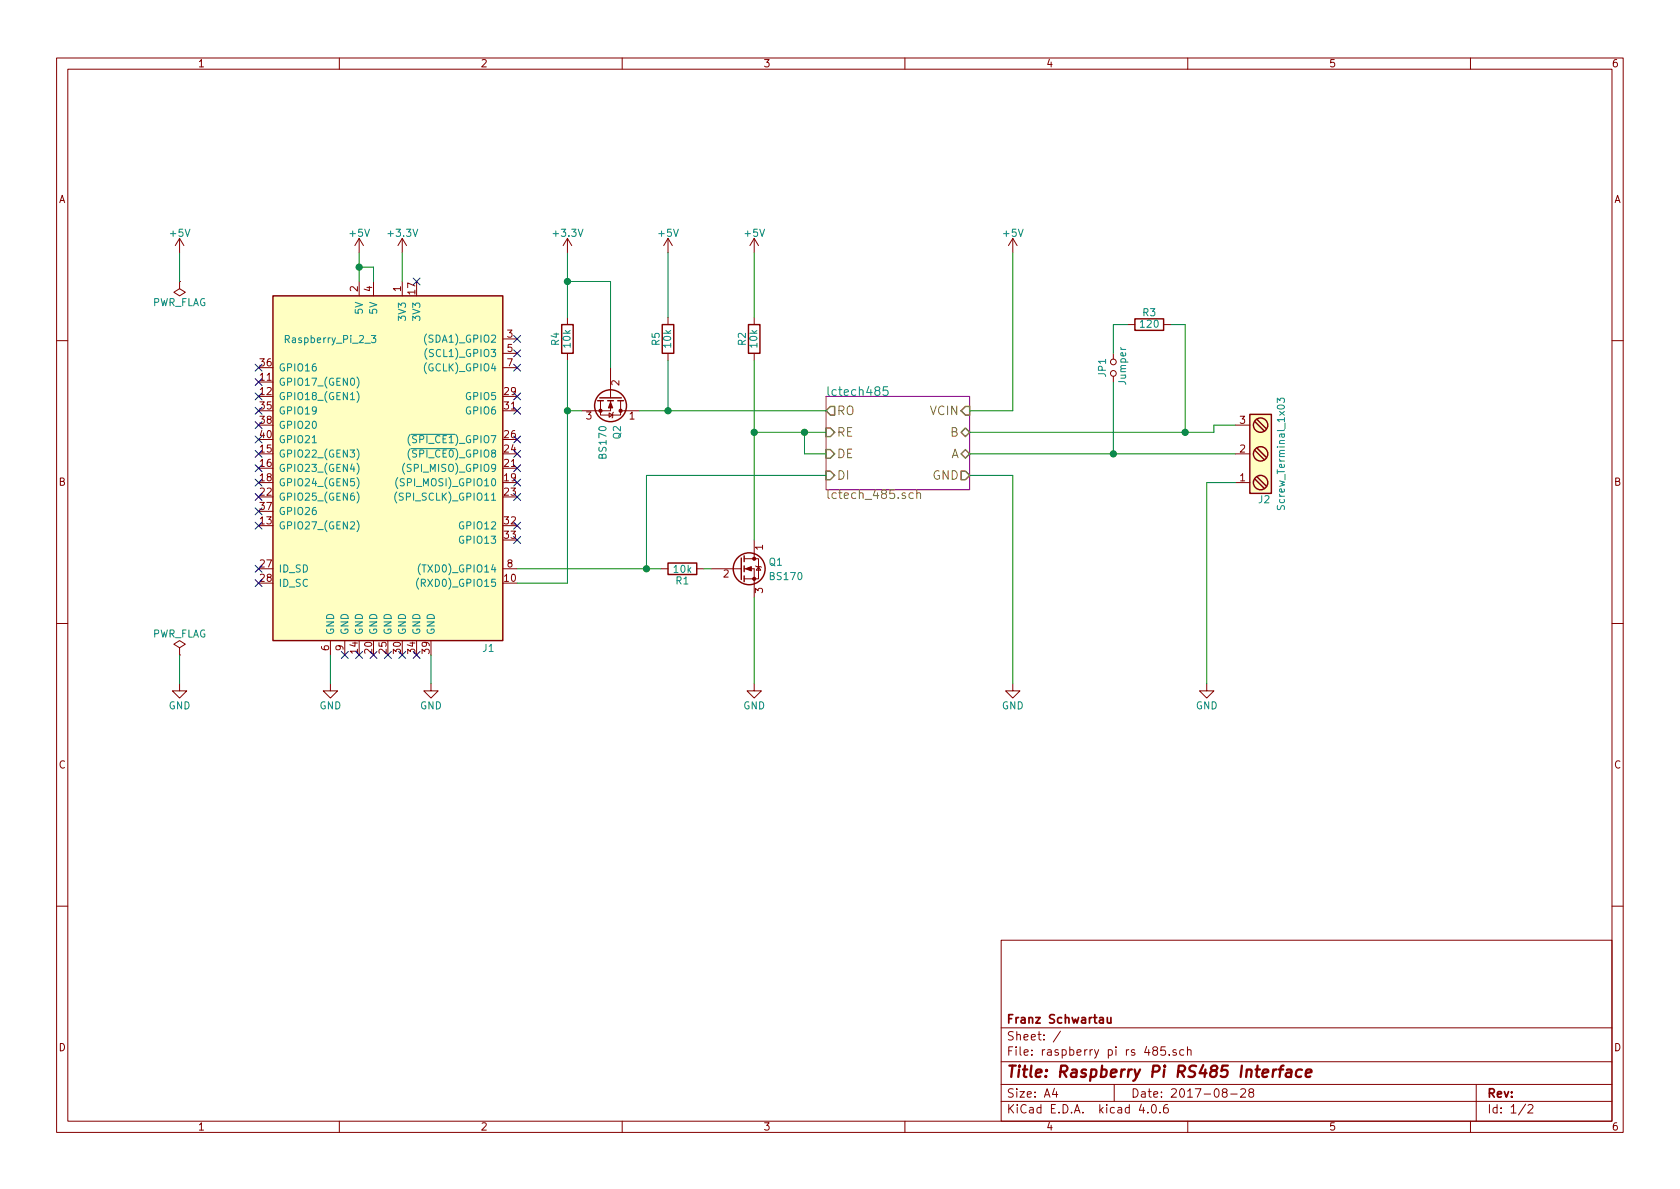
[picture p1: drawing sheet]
EESchema Schematic File Version 2
LIBS:power
LIBS:device
LIBS:transistors
LIBS:conn
LIBS:linear
LIBS:regul
LIBS:74xx
LIBS:cmos4000
LIBS:adc-dac
LIBS:memory
LIBS:xilinx
LIBS:microcontrollers
LIBS:dsp
LIBS:microchip
LIBS:analog_switches
LIBS:motorola
LIBS:texas
LIBS:intel
LIBS:audio
LIBS:interface
LIBS:digital-audio
LIBS:philips
LIBS:display
LIBS:cypress
LIBS:siliconi
LIBS:opto
LIBS:atmel
LIBS:contrib
LIBS:valves
LIBS:raspberry pi rs 485-cache
EELAYER 25 0
EELAYER END
$Descr A4 11693 8268
encoding utf-8
Sheet 1 2
Title "Raspberry Pi RS485 Interface"
Date "2017-08-28"
Rev ""
Comp "Franz Schwartau"
Comment1 ""
Comment2 ""
Comment3 ""
Comment4 ""
$EndDescr
$Comp
L Raspberry_Pi_2_3 J1
U 1 1
P 2700 3250
F 0 "J1" H 3400 2000 50  0000 C CNN
F 1 "Raspberry_Pi_2_3" H 2300 4150 50  0000 C CNN
F 2 "Pin_Headers:Pin_Header_Straight_2x20_Pitch2.54mm" H 3700 4500 50  0001 C CNN
F 3 "" H 2750 3100 50  0001 C CNN
	1    2700 3250
	1    0    0    -1  
$EndComp
NoConn ~ 3600 2350
NoConn ~ 3600 2450
NoConn ~ 3600 2550
NoConn ~ 3600 2750
NoConn ~ 3600 2850
NoConn ~ 3600 3750
NoConn ~ 3600 3650
NoConn ~ 3600 3450
NoConn ~ 3600 3350
NoConn ~ 3600 3250
NoConn ~ 3600 3150
NoConn ~ 3600 3050
NoConn ~ 1800 3950
NoConn ~ 1800 4050
NoConn ~ 1800 2550
NoConn ~ 1800 2650
NoConn ~ 1800 2750
NoConn ~ 1800 2850
NoConn ~ 1800 2950
NoConn ~ 1800 3050
NoConn ~ 1800 3150
NoConn ~ 1800 3250
NoConn ~ 1800 3350
NoConn ~ 1800 3450
NoConn ~ 1800 3550
NoConn ~ 1800 3650
NoConn ~ 2900 1950
$Comp
L +5V #PWR01
U 1 1
P 2500 1750
F 0 "#PWR01" H 2500 1600 50  0001 C CNN
F 1 "+5V" H 2500 1890 50  0000 C CNN
F 2 "" H 2500 1750 50  0001 C CNN
F 3 "" H 2500 1750 50  0001 C CNN
	1    2500 1750
	1    0    0    -1  
$EndComp
$Comp
L GND #PWR02
U 1 1
P 2300 4750
F 0 "#PWR02" H 2300 4500 50  0001 C CNN
F 1 "GND" H 2300 4600 50  0000 C CNN
F 2 "" H 2300 4750 50  0001 C CNN
F 3 "" H 2300 4750 50  0001 C CNN
	1    2300 4750
	1    0    0    -1  
$EndComp
$Comp
L Q_NMOS_DGS Q1
U 1 1
P 5150 3950
F 0 "Q1" H 5350 4000 50  0000 L CNN
F 1 "BS170" H 5350 3900 50  0000 L CNN
F 2 "TO_SOT_Packages_THT:TO-92_Molded_Wide_Oval" H 5350 4050 50  0001 C CNN
F 3 "" H 5150 3950 50  0001 C CNN
	1    5150 3950
	1    0    0    -1  
$EndComp
$Comp
L R R1
U 1 1
P 4750 3950
F 0 "R1" V 4830 3950 50  0000 C CNN
F 1 "10k" V 4750 3950 50  0000 C CNN
F 2 "Resistors_THT:R_Axial_DIN0204_L3.6mm_D1.6mm_P7.62mm_Horizontal" V 4680 3950 50  0001 C CNN
F 3 "" H 4750 3950 50  0001 C CNN
	1    4750 3950
	0    1    1    0   
$EndComp
$Comp
L GND #PWR03
U 1 1
P 5250 4750
F 0 "#PWR03" H 5250 4500 50  0001 C CNN
F 1 "GND" H 5250 4600 50  0000 C CNN
F 2 "" H 5250 4750 50  0001 C CNN
F 3 "" H 5250 4750 50  0001 C CNN
	1    5250 4750
	1    0    0    -1  
$EndComp
$Sheet
S 5750 2750 1000 650 
U 59A49D8C
F0 "lctech485" 60
F1 "lctech_485.sch" 60
F2 "VCIN" I R 6750 2850 60 
F3 "RO" O L 5750 2850 60 
F4 "RE" I L 5750 3000 60 
F5 "DE" I L 5750 3150 60 
F6 "DI" I L 5750 3300 60 
F7 "GND" O R 6750 3300 60 
F8 "A" B R 6750 3150 60 
F9 "B" B R 6750 3000 60 
$EndSheet
$Comp
L R R2
U 1 1
P 5250 2350
F 0 "R2" V 5330 2350 50  0000 C CNN
F 1 "10k" V 5250 2350 50  0000 C CNN
F 2 "Resistors_THT:R_Axial_DIN0204_L3.6mm_D1.6mm_P7.62mm_Horizontal" V 5180 2350 50  0001 C CNN
F 3 "" H 5250 2350 50  0001 C CNN
	1    5250 2350
	-1   0    0    1   
$EndComp
$Comp
L +5V #PWR04
U 1 1
P 5250 1750
F 0 "#PWR04" H 5250 1600 50  0001 C CNN
F 1 "+5V" H 5250 1890 50  0000 C CNN
F 2 "" H 5250 1750 50  0001 C CNN
F 3 "" H 5250 1750 50  0001 C CNN
	1    5250 1750
	1    0    0    -1  
$EndComp
$Comp
L +5V #PWR05
U 1 1
P 7050 1750
F 0 "#PWR05" H 7050 1600 50  0001 C CNN
F 1 "+5V" H 7050 1890 50  0000 C CNN
F 2 "" H 7050 1750 50  0001 C CNN
F 3 "" H 7050 1750 50  0001 C CNN
	1    7050 1750
	1    0    0    -1  
$EndComp
$Comp
L GND #PWR06
U 1 1
P 7050 4750
F 0 "#PWR06" H 7050 4500 50  0001 C CNN
F 1 "GND" H 7050 4600 50  0000 C CNN
F 2 "" H 7050 4750 50  0001 C CNN
F 3 "" H 7050 4750 50  0001 C CNN
	1    7050 4750
	1    0    0    -1  
$EndComp
$Comp
L PWR_FLAG #FLG07
U 1 1
P 1250 4550
F 0 "#FLG07" H 1250 4625 50  0001 C CNN
F 1 "PWR_FLAG" H 1250 4700 50  0000 C CNN
F 2 "" H 1250 4550 50  0001 C CNN
F 3 "" H 1250 4550 50  0001 C CNN
	1    1250 4550
	1    0    0    -1  
$EndComp
$Comp
L GND #PWR08
U 1 1
P 1250 4750
F 0 "#PWR08" H 1250 4500 50  0001 C CNN
F 1 "GND" H 1250 4600 50  0000 C CNN
F 2 "" H 1250 4750 50  0001 C CNN
F 3 "" H 1250 4750 50  0001 C CNN
	1    1250 4750
	1    0    0    -1  
$EndComp
$Comp
L R R3
U 1 1
P 8000 2250
F 0 "R3" V 8080 2250 50  0000 C CNN
F 1 "120" V 8000 2250 50  0000 C CNN
F 2 "Resistors_THT:R_Axial_DIN0204_L3.6mm_D1.6mm_P7.62mm_Horizontal" V 7930 2250 50  0001 C CNN
F 3 "" H 8000 2250 50  0001 C CNN
	1    8000 2250
	0    -1   -1   0   
$EndComp
$Comp
L Q_NMOS_DGS Q2
U 1 1
P 4250 2750
F 0 "Q2" H 4450 2800 50  0000 L CNN
F 1 "BS170" H 4450 2700 50  0000 L CNN
F 2 "TO_SOT_Packages_THT:TO-92_Molded_Wide_Oval" H 4450 2850 50  0001 C CNN
F 3 "" H 4250 2750 50  0001 C CNN
	1    4250 2750
	0    1    1    0   
$EndComp
$Comp
L +5V #PWR09
U 1 1
P 4650 1750
F 0 "#PWR09" H 4650 1600 50  0001 C CNN
F 1 "+5V" H 4650 1890 50  0000 C CNN
F 2 "" H 4650 1750 50  0001 C CNN
F 3 "" H 4650 1750 50  0001 C CNN
	1    4650 1750
	1    0    0    -1  
$EndComp
$Comp
L R R5
U 1 1
P 4650 2350
F 0 "R5" V 4730 2350 50  0000 C CNN
F 1 "10k" V 4650 2350 50  0000 C CNN
F 2 "Resistors_THT:R_Axial_DIN0204_L3.6mm_D1.6mm_P7.62mm_Horizontal" V 4580 2350 50  0001 C CNN
F 3 "" H 4650 2350 50  0001 C CNN
	1    4650 2350
	-1   0    0    1   
$EndComp
$Comp
L +3.3V #PWR010
U 1 1
P 2800 1750
F 0 "#PWR010" H 2800 1600 50  0001 C CNN
F 1 "+3.3V" H 2800 1890 50  0000 C CNN
F 2 "" H 2800 1750 50  0001 C CNN
F 3 "" H 2800 1750 50  0001 C CNN
	1    2800 1750
	1    0    0    -1  
$EndComp
$Comp
L +3.3V #PWR011
U 1 1
P 3950 1750
F 0 "#PWR011" H 3950 1600 50  0001 C CNN
F 1 "+3.3V" H 3950 1890 50  0000 C CNN
F 2 "" H 3950 1750 50  0001 C CNN
F 3 "" H 3950 1750 50  0001 C CNN
	1    3950 1750
	1    0    0    -1  
$EndComp
$Comp
L R R4
U 1 1
P 3950 2350
F 0 "R4" V 4030 2350 50  0000 C CNN
F 1 "10k" V 3950 2350 50  0000 C CNN
F 2 "Resistors_THT:R_Axial_DIN0204_L3.6mm_D1.6mm_P7.62mm_Horizontal" V 3880 2350 50  0001 C CNN
F 3 "" H 3950 2350 50  0001 C CNN
	1    3950 2350
	-1   0    0    1   
$EndComp
$Comp
L +5V #PWR012
U 1 1
P 1250 1750
F 0 "#PWR012" H 1250 1600 50  0001 C CNN
F 1 "+5V" H 1250 1890 50  0000 C CNN
F 2 "" H 1250 1750 50  0001 C CNN
F 3 "" H 1250 1750 50  0001 C CNN
	1    1250 1750
	1    0    0    -1  
$EndComp
$Comp
L PWR_FLAG #FLG013
U 1 1
P 1250 1950
F 0 "#FLG013" H 1250 2025 50  0001 C CNN
F 1 "PWR_FLAG" H 1250 2100 50  0000 C CNN
F 2 "" H 1250 1950 50  0001 C CNN
F 3 "" H 1250 1950 50  0001 C CNN
	1    1250 1950
	1    0    0    1   
$EndComp
$Comp
L Screw_Terminal_1x03 J2
U 1 1
P 8800 3150
F 0 "J2" H 8800 3500 50  0000 C TNN
F 1 "Screw_Terminal_1x03" V 8650 3150 50  0000 C TNN
F 2 "Connectors:bornier3" H 8800 2825 50  0001 C CNN
F 3 "" H 8775 3250 50  0001 C CNN
	1    8800 3150
	-1   0    0    1   
$EndComp
$Comp
L GND #PWR014
U 1 1
P 8400 4750
F 0 "#PWR014" H 8400 4500 50  0001 C CNN
F 1 "GND" H 8400 4600 50  0000 C CNN
F 2 "" H 8400 4750 50  0001 C CNN
F 3 "" H 8400 4750 50  0001 C CNN
	1    8400 4750
	1    0    0    -1  
$EndComp
$Comp
L Jumper_NO_Small JP1
U 1 1
P 7750 2550
F 0 "JP1" H 7750 2630 50  0000 C CNN
F 1 "Jumper" H 7760 2490 50  0000 C CNN
F 2 "Socket_Strips:Socket_Strip_Straight_2x01_Pitch2.54mm" H 7750 2550 50  0001 C CNN
F 3 "" H 7750 2550 50  0001 C CNN
	1    7750 2550
	0    -1   -1   0   
$EndComp
NoConn ~ 2400 4550
NoConn ~ 2500 4550
NoConn ~ 2600 4550
NoConn ~ 2700 4550
NoConn ~ 2800 4550
NoConn ~ 2900 4550
$Comp
L GND #PWR015
U 1 1
P 3000 4750
F 0 "#PWR015" H 3000 4500 50  0001 C CNN
F 1 "GND" H 3000 4600 50  0000 C CNN
F 2 "" H 3000 4750 50  0001 C CNN
F 3 "" H 3000 4750 50  0001 C CNN
	1    3000 4750
	1    0    0    -1  
$EndComp
Wire Wire Line
	2500 1750 2500 1950
Wire Wire Line
	2300 4550 2300 4750
Wire Wire Line
	3600 3950 4600 3950
Wire Wire Line
	4900 3950 4950 3950
Wire Wire Line
	5250 4150 5250 4750
Wire Wire Line
	5250 2500 5250 3750
Wire Wire Line
	5250 3000 5750 3000
Wire Wire Line
	5750 3150 5600 3150
Wire Wire Line
	5600 3150 5600 3000
Wire Wire Line
	5250 2200 5250 1750
Connection ~ 5250 3000
Connection ~ 5600 3000
Wire Wire Line
	4500 3950 4500 3300
Wire Wire Line
	4500 3300 5750 3300
Connection ~ 4500 3950
Wire Wire Line
	6750 2850 7050 2850
Wire Wire Line
	7050 2850 7050 1750
Wire Wire Line
	6750 3300 7050 3300
Wire Wire Line
	7050 3300 7050 4750
Wire Wire Line
	1250 4550 1250 4750
Wire Wire Line
	4450 2850 5750 2850
Wire Wire Line
	4650 1750 4650 2200
Wire Wire Line
	2800 1950 2800 1750
Wire Wire Line
	4650 2500 4650 2850
Connection ~ 4650 2850
Wire Wire Line
	4250 1950 4250 2550
Wire Wire Line
	4050 2850 3950 2850
Wire Wire Line
	3950 2500 3950 4050
Wire Wire Line
	3950 1750 3950 2200
Wire Wire Line
	3950 1950 4250 1950
Connection ~ 3950 1950
Wire Wire Line
	3950 4050 3600 4050
Connection ~ 3950 2850
Wire Wire Line
	1250 1750 1250 1950
Wire Wire Line
	7750 2250 7750 2450
Wire Wire Line
	7750 2250 7850 2250
Wire Wire Line
	8150 2250 8250 2250
Wire Wire Line
	2600 1950 2600 1850
Wire Wire Line
	2600 1850 2500 1850
Connection ~ 2500 1850
Wire Wire Line
	3000 4550 3000 4750
Wire Wire Line
	6750 3150 8600 3150
Wire Wire Line
	6750 3000 8450 3000
Wire Wire Line
	7750 2650 7750 3150
Connection ~ 7750 3150
Wire Wire Line
	8450 3000 8450 2950
Wire Wire Line
	8450 2950 8600 2950
Wire Wire Line
	8250 2250 8250 3000
Connection ~ 8250 3000
Wire Wire Line
	8400 4750 8400 3350
Wire Wire Line
	8400 3350 8600 3350
$EndSCHEMATC
